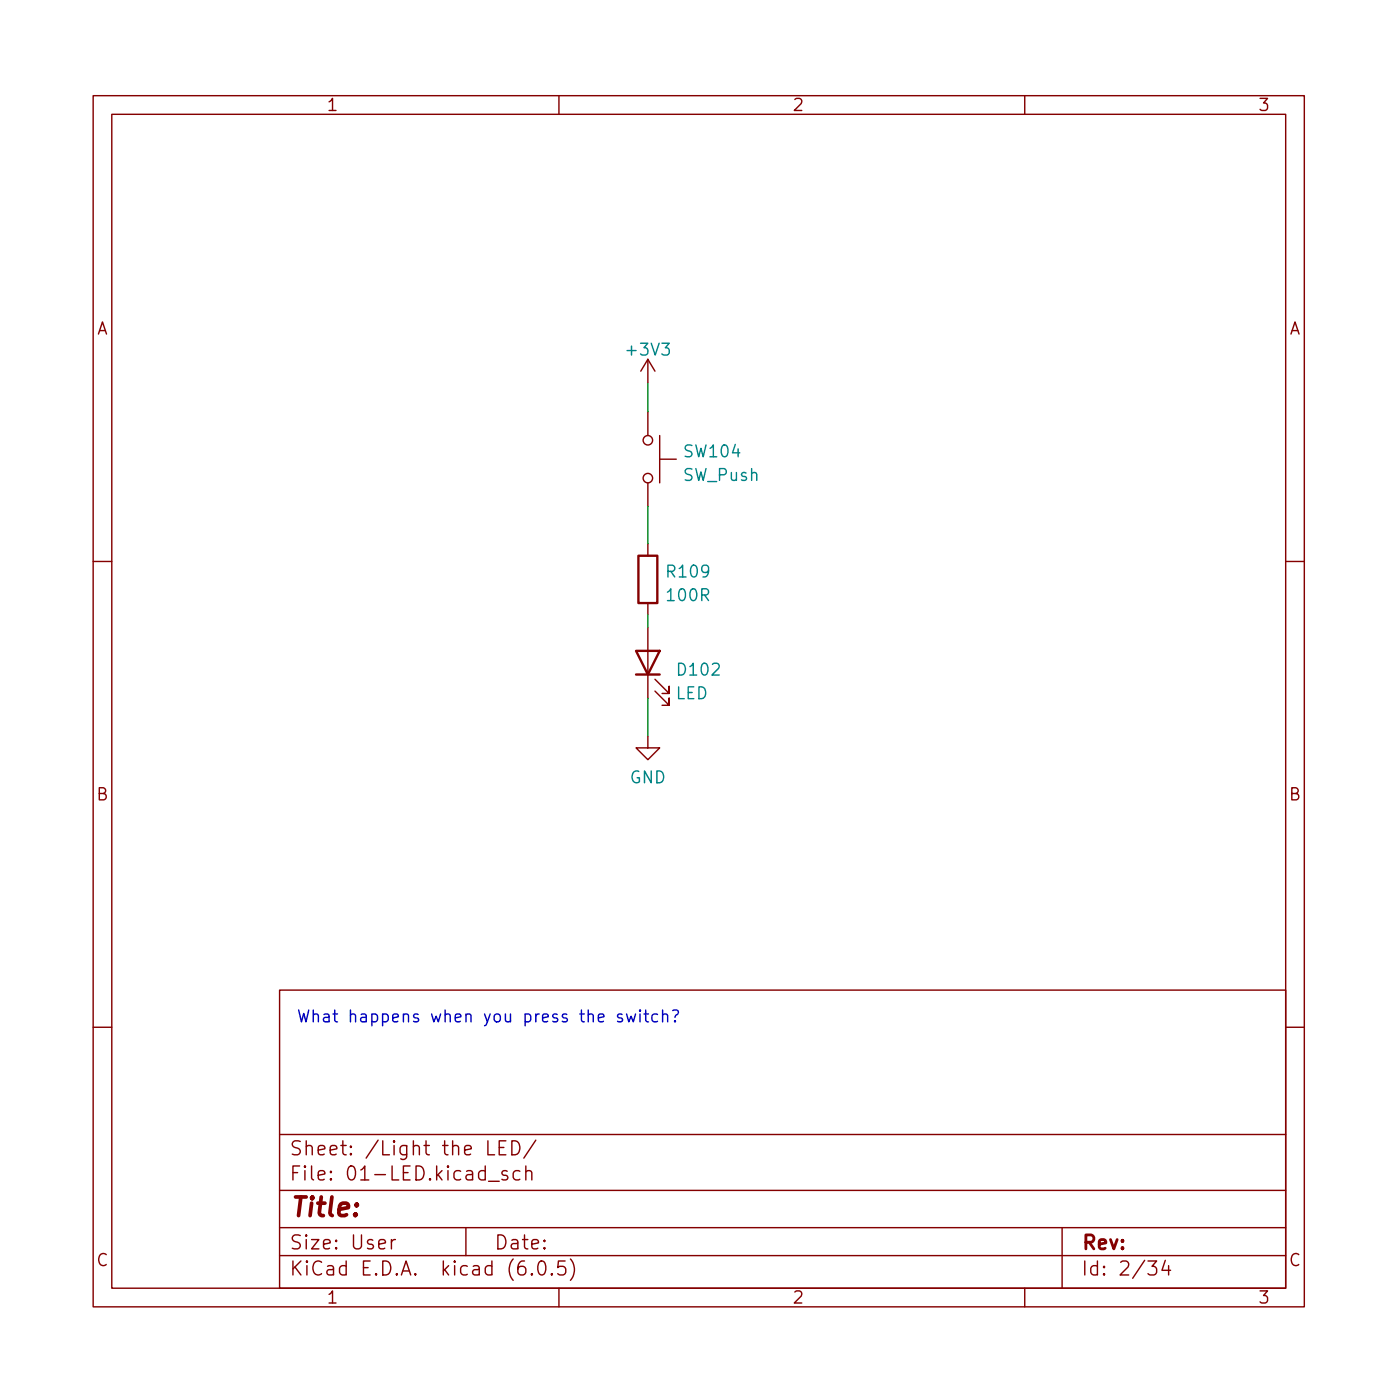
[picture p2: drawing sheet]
<svg xmlns="http://www.w3.org/2000/svg" width="150mm" height="150mm" viewBox="0 0 150 150" stroke-linecap="round" stroke-linejoin="round" font-family="sans-serif">
<g fill="none" stroke="#840000" stroke-width=".15">
<path d="M10 10.3h130v130h-130zM12 12.3h126v126h-126zM60 10.3v2M110 10.3v2M69.5 38.6l-.7 1.2M69.5 38.6v2.5M69.5 38.6l.8 1.2M69.5 44.2v2.6M69.5 51.8v2.6M69.5 58.4v1.3M70.8 49.3h1.8M70.8 46.8v5"/>
<path d="M10 60.3h2M69.5 79v1.3h1.3l-1.3 1.3-1.2-1.3h1.2M69.5 64.7v1.3M69.5 67.3v7.6M70.3 74.2l1.5 1.5v-.8v.8h-.7M70.3 72.9l1.5 1.5v-.7v.7h-.7M138 60.3h2M10 110.3h2M30 106.3h108v32h-108zM138 110.3h2M30 134.8h108M30 131.8h108"/>
<path d="M30 127.8h108M30 121.8h108M42 133.1v1M42.4 133.1a.38 .38 0 0 0-.4 .2M50 131.8v3M52.4 122.5v1.5h.7M52.4 126.8h1.2M53.6 123.2h.5M54.3 122.5h-.7v1.5h.7M54.4 125.7h-.3l-.2 .2v.2l.5 .1 .1 .2-.1 .2-.1 .1-.4-.1M54.9 122.5a.79 .79 0 0 1 .9 .4 .79 .79 0 0 1-.3 1l-.6 .1zM55.8 125.7h-.4l-.3 .2v.5l.1 .2 .2 .1 .4-.1"/>
<path d="M56.4 125.8a.37 .37 0 0 1 .7 .1v.8M56.4 125.2v1.5M57.1 136.7l.1 .1-.1 .1-.1-.1 .1-.1v.2M57.5 122.4l-1.3 1.9M57.9 135.4a.36 .36 0 0 1 .6 .2 .88 .88 0 0 1-.3 1.3 .38 .38 0 0 1-.4-.3 1.17 1.17 0 0 1 .1-1.2zM59.2 136.7l.1 .1-.1 .1v-.1v-.1v.2M60 138.3v2M60.7 135.4h-.8v.7l.2-.2 .5 .1 .1 .2v.5l-.3 .2h-.3l-.2-.2M61.2 135.1a1.72 1.72 0 0 1 0 2.3M110 138.3v2M114 131.8v6.5M123.2 135.4h1l-.5 .5a.41 .41 0 0 1 .5 .3v.4l-.2 .2-.6 .1-.2-.2"/>
<path d="M125.1 135.3l-.4 1.1h1M125.4 135.9v1"/>
<circle cx="69.5" cy="51.3" r=".51"/>
<circle cx="69.5" cy="47.3" r=".51"/>
</g>
<path d="M68.5 59.7h2.1v5h-2.1zM68.3 69.9h2.5l-1.3 2.5zM68.3 72.4h2.5" fill="none" stroke="#840000" stroke-width=".25"/>
<path d="M66.8 108.9l-.3-.1-.2 .2v.2l.5 .1v.1v.2l-.1 .1-.4-.1M67.3 108.8l.2 .9 .2-.6 .3 .6 .2-.9M68.7 108.4l-.1 .1h.1h.1l-.1-.1v.1M68.7 108.8v.9M69.1 108.8h.5M69.3 108.4v1.1l.1 .1 .2 .1M70.6 108.9l-.4-.1-.2 .3v.3l.1 .2 .1 .1 .4-.1M71.1 109a.32 .32 0 0 1 .6 0v.7M71.1 108.4v1.3M72.2 108.5l.4-.1a.32 .32 0 0 1 .2 .4 .32 .32 0 0 1-.3 .2v.2M72.5 109.6v.1l-.1-.1h.1v.1" fill="none" stroke="#0000c2" stroke-width=".15"/>
<path d="M69.5 41.1v3.1M69.5 54.4v4M69.5 66v1.3M69.5 74.9v4.1" fill="none" stroke="#008400" stroke-width=".15"/>
<text font-size="2.8" fill="#840000" x="31" y="130.6">Title:</text>
<g font-size="2.1" fill="#840000">
<text x="31" y="124">Sheet: /Light the LED/</text>
<text x="31" y="126.7">File: 01-LED.kicad_sch</text>
<text x="31" y="136.9">KiCad E.D.A. kicad (6.0.5)</text>
<text x="31" y="134.1">Size: User</text>
<text x="53" y="134.1">Date:</text>
<text x="116" y="134.1">Rev:</text>
<text x="116" y="136.9">Id: 2/34</text>
</g>
<g font-size="1.8" fill="#840000">
<text x="35" y="11.9">1</text>
<text x="85" y="11.9">2</text>
<text x="135" y="11.9">3</text>
<text x="10.3" y="35.9">A</text>
<text x="138.4" y="35.9">A</text>
<text x="10.3" y="85.9">B</text>
<text x="138.4" y="85.9">B</text>
<text x="10.3" y="135.9">C</text>
<text x="138.4" y="135.9">C</text>
<text x="35" y="139.9">1</text>
<text x="85" y="139.9">2</text>
<text x="135" y="139.9">3</text>
</g>
<g font-size="1.8" fill="#008484">
<text x="67.5" y="38.2">+3V3</text>
<text x="73.3" y="51.6">SW_Push</text>
<text x="73.6" y="49.1">SW104</text>
<text x="71.7" y="62">R109</text>
<text x="71.7" y="64.5">100R</text>
<text x="72.5" y="75.1">LED</text>
<text x="72.9" y="72.5">D102</text>
<text x="67.6" y="84.1">GND</text>
</g>
<text font-size="1.8" fill="#0000c2" x="31.8" y="109.8">What happens when you press the switch?</text>
</svg>
